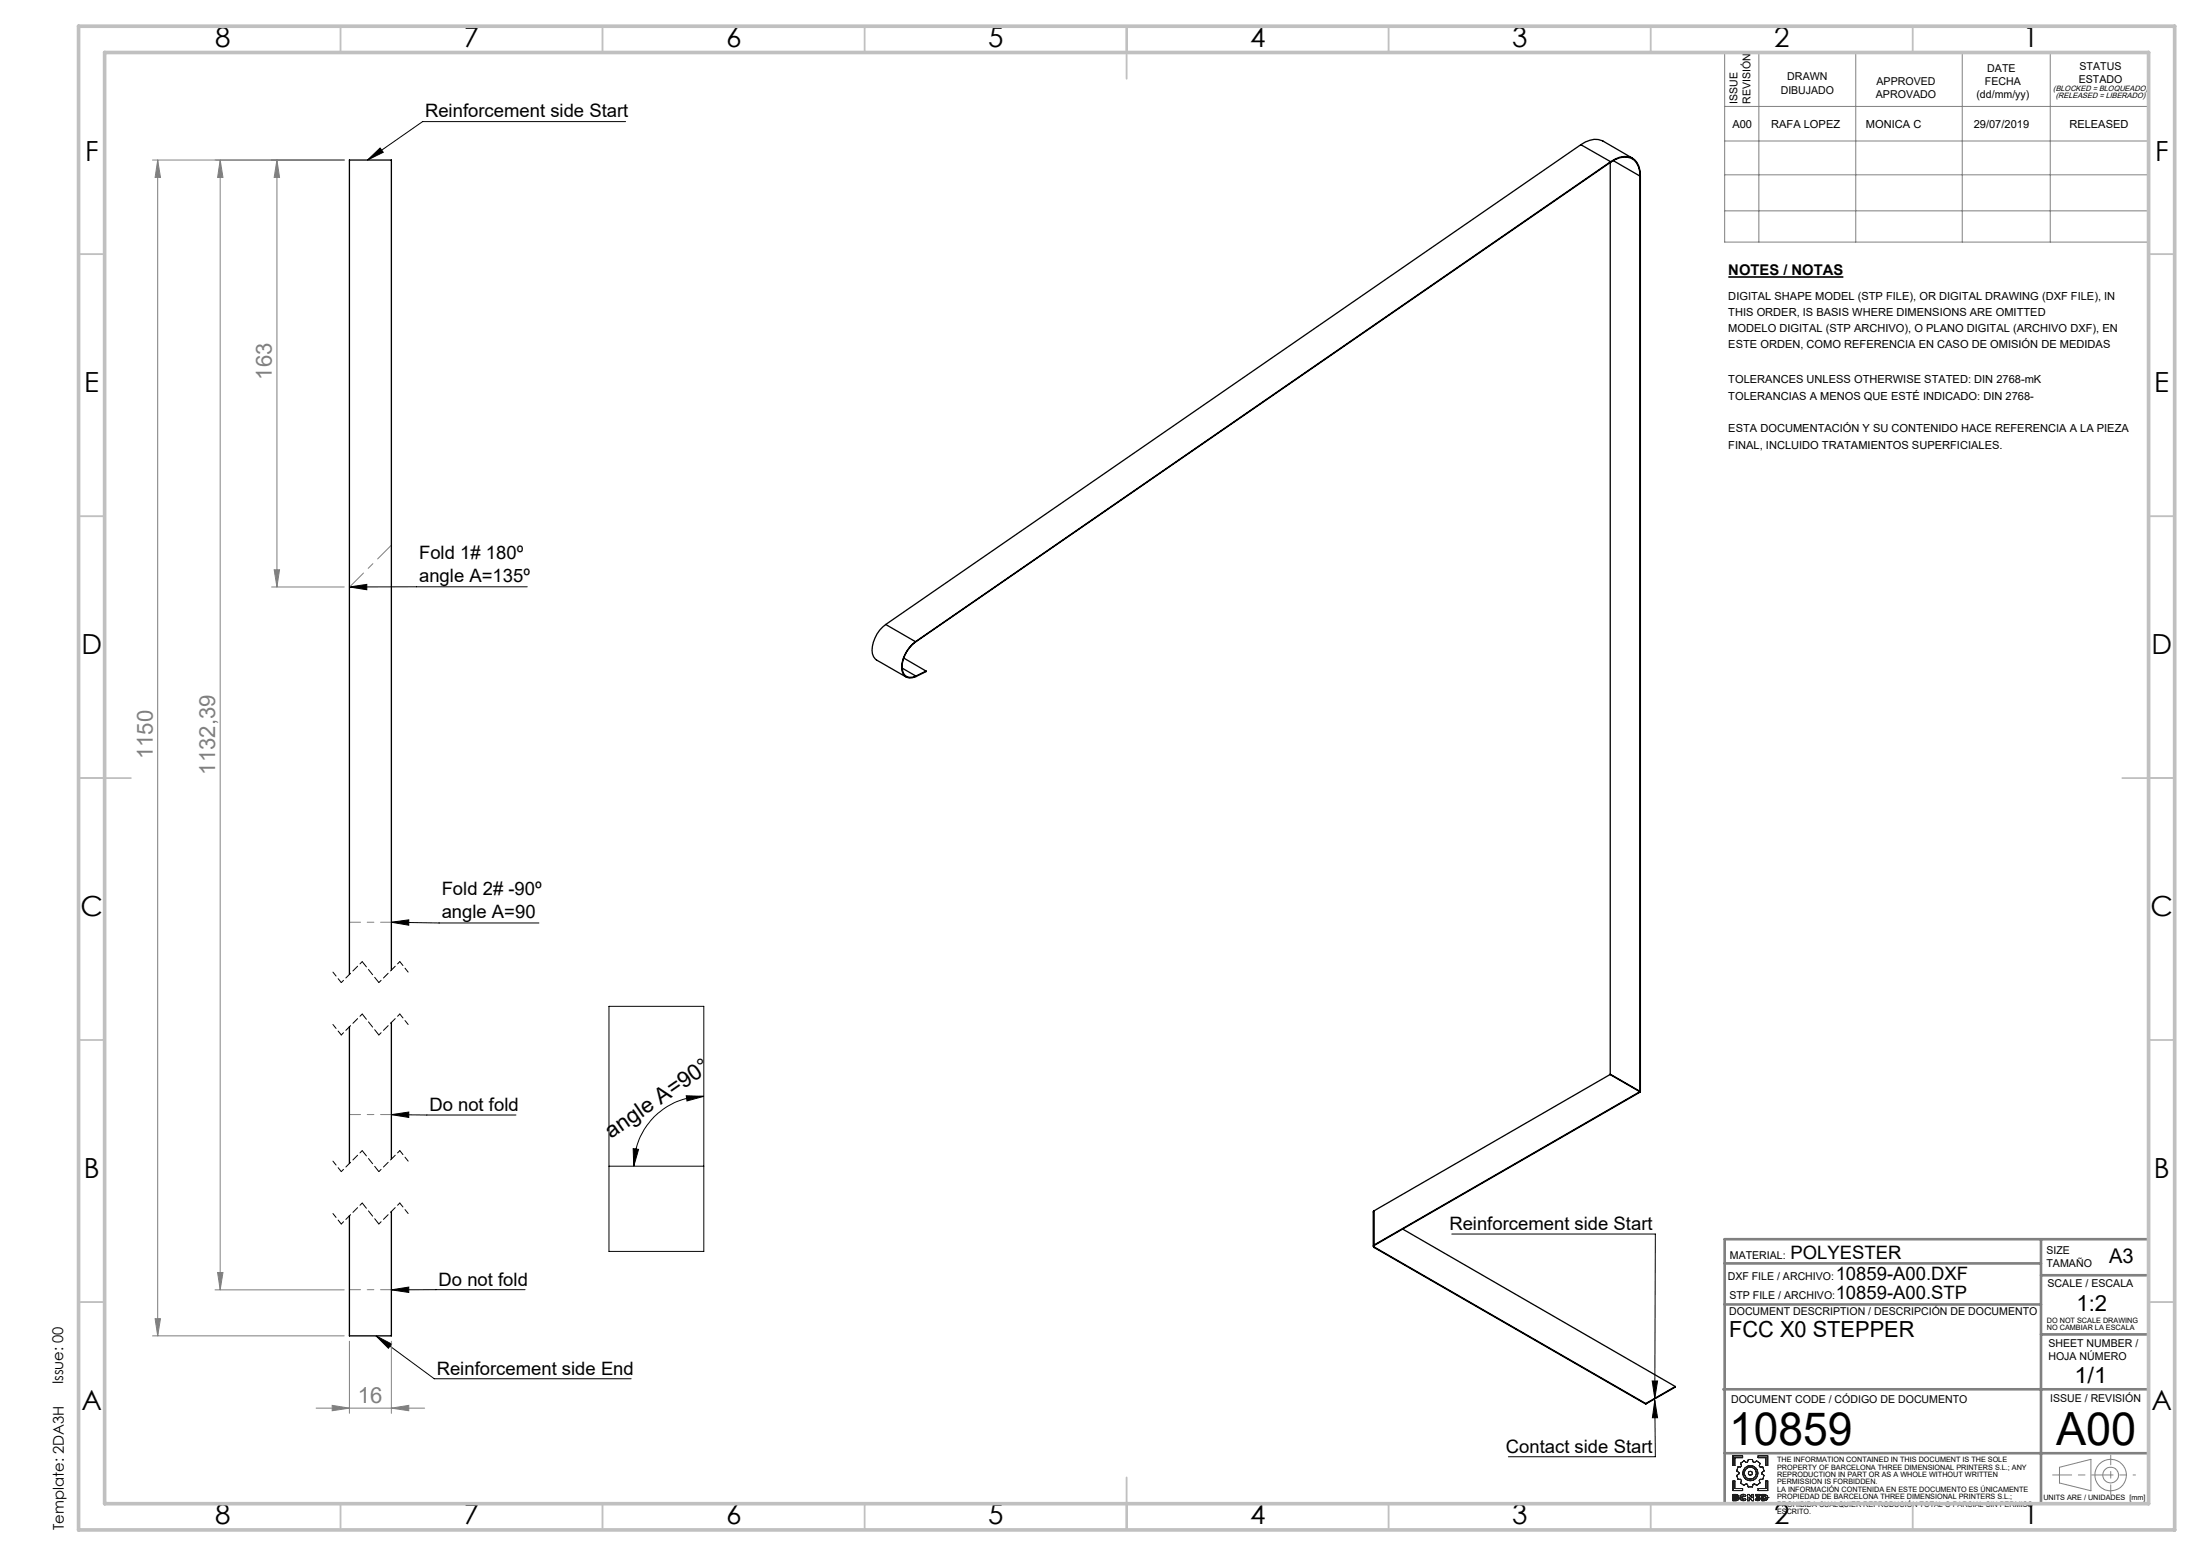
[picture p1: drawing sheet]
<svg xmlns="http://www.w3.org/2000/svg" width="420mm" height="297mm" viewBox="0 0 420 297" stroke-linecap="round" stroke-linejoin="round" font-family="sans-serif">
<path d="M329.8 52.9h22" fill="none" stroke="#000" stroke-width=".32"/>
<g fill="none" stroke="#000" stroke-width=".19">
<path d="M70.1 30.5l2.4-2.2 .6 .8zM119.4 23.2h-38.8l-10.5 7.3M66.7 112l3.3-.5v1.1zM100.6 112h-33.9M74.7 176l3.3-.4v1zM74.7 176l9.1 .2h19M116.2 192.1h18.1v46.8h-18.1zM74.7 212.8l3.3-.5v1zM74.7 212.8h23.8M120.8 219.2l1 .2-.9 3.2zM131 209.2l3.3 .1-3.2 .8zM134.3 209.3a13.3 13.3 0 0 0-13.4 13.3"/>
<path d="M116.2 222.6h18.1M277 235.5h38.9l-.1 31.4M71.8 255l2.9 1.5-.6 .8zM71.8 255l11.1 8.2h37.5M74.7 246.2l3.3-.5v1zM100.2 246.2h-25.5M315.3 263.6h1l-.5 3.3zM315.8 267.3l.5 3.3h-1zM315.8 267.3l.1 10.8h-28.1"/>
</g>
<g fill="none" stroke="#191924" stroke-width=".19">
<path d="M330.7 277.9h1.8v.3h-1.5v1.5h-.3zM332.1 279.3l.7-.5 .4 .3 .3-.1 .1-.4h.8l.1 .4 .3 .1 .4-.3 .7 .5-.2 .5 .2 .2h.5l.2 .8-.4 .3v.2l.4 .3-.2 .8h-.5l-.2 .2 .1 .5-.6 .4-.4-.3-.3 .1-.1 .5h-.8l-.2-.5-.2-.1-.4 .3-.7-.4 .2-.5-.2-.2h-.5l-.2-.8 .4-.3v-.2l-.4-.3 .2-.8h.5l.2-.2zM335.5 277.9h1.8v1.8h-.3v-1.5h-1.5zM330.7 282.7h.3v1.4h1.5v.4h-1.8zM331 285.5l.4 .1-.4 .1zM331 286l.4 .1-.4 .1zM331.3 285.3l.3 .1 .1 .1M331.3 285.3h.2l.2 .2M331.3 285.3h-.6v1.2l.9-.1 .2-.3M331.4 285.6h.1M331.4 286.1h.1M331.7 285.5l-.2 .3 .3 .3"/>
<path d="M331.7 285.5h.1M331.8 286.1h.1M332 285.9l.2 .3 .4 .3 .6-.3M332 285.9l.1 .3 .2 .2a.69 .69 0 0 0 .9-.2M332 285.9h.1M332.4 285.9l.1 .2 .2 .1 .2-.2M332.4 285.9l.1 .2 .4-.1M332.4 285.9h.1M332.9 285.7l-.2-.2-.3 .1v.3M332.9 285.7l-.4-.1-.1 .3M332.9 286l.3 .2M333.2 285.5l-.5-.3-.5 .2-.2 .5"/>
<path d="M333.2 285.5a.67 .67 0 0 0-1.1 0l-.1 .4M333.2 285.5l-.3 .2M333.5 285.3h.3l.5 .6v-.6h.3v1.2h-.3l-.5-.7v.7h-.3zM335.1 286l.3 .2 .2-.1-.2 .1zM335.1 286l-.2 .2M335.5 284.1h1.5v-1.4h.3v1.8h-1.8zM335.6 286.1l-.4-.2v-.2l.3-.2h-.5v-.2h.8v.2l-.2 .2 .3 .4M335.6 286.1h.1M335.9 286.1l-.2 .3-.3 .1-.5-.3M335.9 286.1l-.2 .3-.4 .1-.4-.3M335.9 286.1h.1M336.2 285.3h.5l.5 .2 .2 .4-.3 .4-.9 .2z"/>
<path d="M336.6 285.5l.3 .1v.5h-.3zM337 285.9h.1M337.4 285.9h.1"/>
<circle cx="334" cy="281.2" r=".39"/>
<circle cx="334" cy="281.2" r="1.45"/>
<circle cx="334" cy="281.2" r="1.14"/>
</g>
<g fill="none" stroke="#808080" stroke-width=".19">
<path d="M329.1 10h80.9v36.2h-80.9zM335.6 10v36.2M354.1 10v36.2M374.4 10v36.2M391.2 10v36.2M29.1 30.5h36.6M30.1 30.5v224.5M30.1 30.5l.5 3.4h-1zM42 30.5v215.7M42 30.5l.5 3.4h-1zM52.8 30.5v81.5M52.8 30.5l.5 3.4h-1z"/>
<path d="M329.1 20.3h80.9M329.1 26.9h80.9M329.1 33.4h80.9M329.1 40.2h80.9M51.8 112h13.9M52.3 108.8h1l-.5 3.2zM29.1 255h36.6M29.6 251.7h1l-.5 3.3zM41 246.2h24.7M41.5 242.9h1l-.5 3.3zM66.7 256v13.8M74.7 256v13.8"/>
<path d="M60.3 268.8h20.7M63.4 268.2l3.3 .6-3.3 .5zM74.7 268.8l3.3-.6v1.1zM393 280.1l6-1.6v6l-6-1.4z"/>
<circle cx="402.7" cy="281.6" r="3"/>
<circle cx="402.8" cy="281.5" r="1.49"/>
</g>
<path d="M65.1 197.5l-1.6-1.9M65.1 187.5l-1.6-1.9M77.9 195.5l-1.6-1.9M77.9 185.5l-1.6-2M65.1 233.6l-1.6-2M65.1 223.6l-1.6-2M77.9 231.6l-1.6-2M77.9 221.6l-1.6-2" fill="none" stroke="#000" stroke-width=".19" stroke-dasharray="1.3 .6" stroke-dashoffset=".3"/>
<path d="M69.1 193.5l-4 4.1M69.1 183.5l-4 4.1M76.3 193.5l-4 4.1M76.3 183.5l-4 4.1M69.1 219.6l-4 4M76.3 219.6l-4 4M69.1 229.6l-4 4M76.3 229.6l-4 4" fill="none" stroke="#000" stroke-width=".19" stroke-dasharray="1.3 .6" stroke-dashoffset=".7"/>
<path d="M72.3 197.5l-3.2-4M72.3 187.5l-3.2-4M72.3 233.6l-3.2-4M72.3 223.6l-3.2-4" fill="none" stroke="#000" stroke-width=".19" stroke-dasharray="1.3 .6"/>
<path d="M66.7 176h8M66.7 212.7h8M66.7 246.2h8" fill="none" stroke="#808080" stroke-width=".19" stroke-dasharray="15.2 1.3 1.3 1.3" stroke-dashoffset="13.1"/>
<path d="M66.7 112l8-8" fill="none" stroke="#808080" stroke-width=".19" stroke-dasharray="15.2 1.3 1.3 1.3" stroke-dashoffset="11.5"/>
<path d="M391.7 281.5h11.1" fill="none" stroke="#808080" stroke-width=".19" stroke-dasharray="15.2 1.3 1.3 1.3" stroke-dashoffset="11.6"/>
<path d="M402.8 281.5h4.7" fill="none" stroke="#808080" stroke-width=".19" stroke-dasharray="15.2 1.3 1.3 1.3" stroke-dashoffset="14.8"/>
<path d="M402.8 277.8v7.4" fill="none" stroke="#808080" stroke-width=".19" stroke-dasharray="15.2 1.3 1.3 1.3" stroke-dashoffset="13.4"/>
<path d="M329.1 236.5h80.9v50.5h-80.9zM389.5 236.5v50.5M329.1 249h60.4M329.1 241.2h60.4M389.5 243.4h20.5M389.5 254.7h20.5M328.9 265.2h81.1M329.1 277.4h80.9" fill="none" stroke="#808080" stroke-width=".5"/>
<g fill="none" stroke="#c0c0c0" stroke-width=".35">
<path d="M65 5v5M115 5v5M165 5v5M215 5v10M265 5v5M315 5v5M365 5v5M15 48.5h5M410 48.5h5M15 98.5h5M410 98.5h5M15 148.5h10"/>
<path d="M405 148.5h10M15 198.5h5M410 198.5h5M15 248.5h5M410 248.5h5M65 287v5M115 287v5M165 287v5M215 282v10M265 287v5M315 287v5M365 287v5"/>
</g>
<path d="M15 5h400v287h-400zM20 10h390v277h-390z" fill="none" stroke="#c0c0c0" stroke-width=".7"/>
<g fill="#000">
<path d="M131 209.2l3.3 .1-3.2 .8zM120.8 219.2l1 .2-.9 3.2z"/>
<path d="M315.8 267.3l.5 3.3h-1zM315.3 263.6h1l-.5 3.3zM71.8 255l2.9 1.5-.6 .8zM74.7 246.2l3.3-.5v1zM74.7 212.8l3.3-.5v1zM74.7 176l3.3-.4v1zM66.7 112l3.3-.5v1.1zM70.1 30.5l2.4-2.2 .6 .8z"/>
</g>
<g fill="#808080">
<path d="M63.4 268.2l3.3 .6-3.3 .5zM74.7 268.8l3.3-.6v1.1z"/>
<path d="M52.8 30.5l.5 3.4h-1zM52.3 108.8h1l-.5 3.2zM42 30.5l.5 3.4h-1zM41.5 242.9h1l-.5 3.3z"/>
<path d="M30.1 30.5l.5 3.4h-1zM29.6 251.7h1l-.5 3.3z"/>
</g>
<g fill="none" stroke="#000" stroke-width=".25">
<path d="M301.7 27.6a3.9 3.9 0 0 1 4.2-.7l5.6 3.3M301.7 27.6l-132.7 91.6M301.7 27.6l5.6 3.3M307.3 31v174M307.3 30.9a3.8 3.8 0 0 1 4.6-.4 4.1 4.1 0 0 1 1.1 3M307.3 31a3.7 3.7 0 0 1 4.6-.4 4 4 0 0 1 1 3M307.3 30.9l-132.6 91.6M307.3 30.9v.1M307.3 31l-132.6 91.6M307.8 30.7l5.1 2.9M312.9 33.6v174.7M313 33.5l-.1 .1"/>
<path d="M313 33.5v174.7M169 119.2a6.3 6.3 0 0 0-2.5 5.6l.2 .5 .6 .7 5.6 3.2M169 119.2l5.7 3.3M172.2 127.5l2.6 1.5M172.5 125.6l4.2 2.5M174.7 122.5a6.2 6.2 0 0 0-2.6 5.6 1.7 1.7 0 0 0 2.7 1M174.7 122.6a6 6 0 0 0-2.5 5.4 1.61 1.61 0 0 0 2.6 1M174.7 122.5v.1M174.8 129v.1M176.7 128.1l-1.9 .9M176.7 128.1l-1.9 1M66.7 196v26.1"/>
<path d="M74.7 185.2v-154.7h-8v155.5M74.7 195.2v26M307.2 205.1l-45 26M307.2 205.1l5.7 3.3M307.3 205l-.1 .1M307.3 205l5.6 3.3M312.9 208.4l-50.7 29.2a.26 .26 0 0 0-.2 .3 .26 .26 0 0 0 .2 .2M312.9 208.5l-50.7 29.2M312.9 208.4v.1M312.9 208.3v.1M313 208.2l-.1 .3M313 208.2l-.1 .1"/>
<path d="M74.7 231.2v23.8h-8v-22.9M262.2 231.1l-.2 .2v6.6M262.2 237.7v.3l51.8 29.9M262.2 238.1l51.8 29.9M262.2 231.1v6.6M262.2 237.8v.3M267.7 234.6l52 30.1M314 267.9v.1M319.7 264.7l-5.7 3.2M319.7 264.7l-5.7 3.3"/>
</g>
<g font-size="8.7">
<text x="330" y="275.9">10859</text>
<text x="392.3" y="275.9">A00</text>
</g>
<g font-size="5.3">
<text x="41" y="8.9">8</text>
<text x="88.5" y="8.9">7</text>
<text x="138.5" y="8.9">6</text>
<text x="188.5" y="8.9">5</text>
<text x="238.5" y="8.9">4</text>
<text x="288.5" y="8.9">3</text>
<text x="338.5" y="8.9">2</text>
<text x="386" y="8.9">1</text>
<text x="16.2" y="30.7">F</text>
<text x="411.2" y="30.7">F</text>
<text x="16.1" y="74.9">E</text>
<text x="411.1" y="74.9">E</text>
<text x="15.5" y="124.9">D</text>
<text x="410.5" y="124.9">D</text>
<text x="15.4" y="174.9">C</text>
<text x="410.4" y="174.9">C</text>
<text x="16" y="224.9">B</text>
<text x="411" y="224.9">B</text>
<text x="15.5" y="269.2">A</text>
<text x="410.5" y="269.2">A</text>
<text x="41" y="290.9">8</text>
<text x="88.5" y="290.9">7</text>
<text x="138.5" y="290.9">6</text>
<text x="188.5" y="290.9">5</text>
<text x="238.5" y="290.9">4</text>
<text x="288.5" y="290.9">3</text>
<text x="338.5" y="290.9">2</text>
<text x="386" y="290.9">1</text>
</g>
<g font-size="4.2" fill="#808080">
<text x="51.9" y="72.5" transform="rotate(-90 51.9 72.5)">163</text>
<text x="29.2" y="144.9" transform="rotate(-90 29.2 144.9)">1150</text>
<text x="41.1" y="147.9" transform="rotate(-90 41.1 147.9)">1132,39</text>
<text x="68.3" y="267.8">16</text>
</g>
<g font-size="4.2">
<text x="116.6" y="217.4" transform="rotate(-35 116.6 217.4)">angle A=90°</text>
<text x="396.2" y="250.3">1:2</text>
<text x="330" y="255.2">FCC X0 STEPPER</text>
<text x="395.8" y="264">1/1</text>
</g>
<text font-size="3.9" x="402.5" y="241.1">A3</text>
<g font-size="3.5">
<text x="81.1" y="22.4">Reinforcement side Start</text>
<text x="80" y="106.6">Fold 1# 180º</text>
<text x="80" y="111.2">angle A=135º</text>
<text x="84.3" y="170.8">Fold 2# -90º</text>
<text x="84.3" y="175.3">angle A=90</text>
<text x="81.9" y="212">Do not fold</text>
<text x="276.6" y="234.7">Reinforcement side Start</text>
<text x="83.7" y="245.4">Do not fold</text>
<text x="341.7" y="240.4">POLYESTER</text>
<text x="350.3" y="244.3">10859-A00.DXF</text>
<text x="350.3" y="247.9">10859-A00.STP</text>
<text x="83.3" y="262.4">Reinforcement side End</text>
<text x="287.3" y="277.3">Contact side Start</text>
</g>
<g font-size="2.8">
<text x="329.8" y="52.6">NOTES / NOTAS</text>
<text x="12.1" y="264.2" transform="rotate(-90 12.1 264.2)">Issue: 00</text>
<text x="12.2" y="292" transform="rotate(-90 12.2 292)">Template: 2DA3H</text>
</g>
<g font-size="2.1">
<text x="339.8" y="17.9">DIBUJADO</text>
<text x="341.1" y="15.4">DRAWN</text>
<text x="358.1" y="16.3">APPROVED</text>
<text x="378.8" y="16.3">FECHA</text>
<text x="379.2" y="13.8">DATE</text>
<text x="396.7" y="15.8">ESTADO</text>
<text x="396.8" y="13.3">STATUS</text>
<text x="331.5" y="19.8" transform="rotate(-90 331.5 19.8)">ISSUE</text>
<text x="334" y="19.8" transform="rotate(-90 334 19.8)">REVISIÓN</text>
<text x="357.9" y="18.8">APROVADO</text>
<text x="377.1" y="18.8">(dd/mm/yy)</text>
<text x="330.6" y="24.3">A00</text>
<text x="338" y="24.3">RAFA LOPEZ</text>
<text x="356.1" y="24.3">MONICA C</text>
<text x="376.6" y="24.3">29/07/2019</text>
<text x="394.9" y="24.3">RELEASED</text>
<text x="329.8" y="57.2">DIGITAL SHAPE MODEL (STP FILE), OR DIGITAL DRAWING (DXF FILE), IN</text>
<text x="329.8" y="60.3">THIS ORDER, IS BASIS WHERE DIMENSIONS ARE OMITTED</text>
<text x="329.8" y="63.4">MODELO DIGITAL (STP ARCHIVO), O PLANO DIGITAL (ARCHIVO DXF), EN</text>
<text x="329.8" y="66.5">ESTE ORDEN, COMO REFERENCIA EN CASO DE OMISIÓN DE MEDIDAS</text>
<text x="329.8" y="73.2">TOLERANCES UNLESS OTHERWISE STATED: DIN 2768-mK</text>
<text x="329.8" y="76.3">TOLERANCIAS A MENOS QUE ESTÉ INDICADO: DIN 2768-</text>
<text x="329.8" y="82.5">ESTA DOCUMENTACIÓN Y SU CONTENIDO HACE REFERENCIA A LA PIEZA</text>
<text x="329.8" y="85.7">FINAL, INCLUIDO TRATAMIENTOS SUPERFICIALES.</text>
<text x="390.5" y="239.4">SIZE</text>
<text x="329.7" y="244.3">DXF FILE / ARCHIVO:</text>
<text x="330.1" y="240.4">MATERIAL:</text>
<text x="390.5" y="241.9">TAMAÑO</text>
<text x="390.7" y="245.6">SCALE / ESCALA</text>
<text x="330" y="251">DOCUMENT DESCRIPTION / DESCRIPCIÓN DE DOCUMENTO</text>
<text x="330" y="247.9">STP FILE / ARCHIVO:</text>
<text x="390.9" y="257.1">SHEET NUMBER /</text>
<text x="390.9" y="259.6">HOJA NÚMERO</text>
<text x="330.3" y="267.7">DOCUMENT CODE / CÓDIGO DE DOCUMENTO</text>
<text x="391.2" y="267.5">ISSUE / REVISIÓN</text>
</g>
<g font-size="1.5">
<text x="391.8" y="17.4">(BLOCKED = BLOQUEADO)</text>
<text x="392.3" y="18.8">(RELEASED = LIBERADO)</text>
</g>
<g font-size="1.4">
<text x="390.6" y="252.5">DO NOT SCALE DRAWING</text>
<text x="390.6" y="253.9">NO CAMBIAR LA ESCALA</text>
<text x="339.1" y="279.1">THE INFORMATION CONTAINED IN THIS DOCUMENT IS THE SOLE</text>
<text x="339.1" y="280.5">PROPERTY OF BARCELONA THREE DIMENSIONAL PRINTERS S.L.; ANY</text>
<text x="339.1" y="281.9">REPRODUCTION IN PART OR AS A WHOLE WITHOUT WRITTEN</text>
<text x="339.1" y="283.3">PERMISSION IS FORBIDDEN.</text>
<text x="339.1" y="284.7">LA INFORMACIÓN CONTENIDA EN ESTE DOCUMENTO ES ÚNICAMENTE</text>
<text x="339.1" y="286.1">PROPIEDAD DE BARCELONA THREE DIMENSIONAL PRINTERS S.L.;</text>
<text x="339.1" y="287.6">PROHIBIDA CUALQUIER REPRODUCIÓN TOTAL O PARCIAL SIN PERMISO</text>
<text x="389.9" y="286.3">UNITS ARE / UNIDADES [mm]</text>
<text x="339.1" y="289">ESCRITO.</text>
</g>
</svg>
